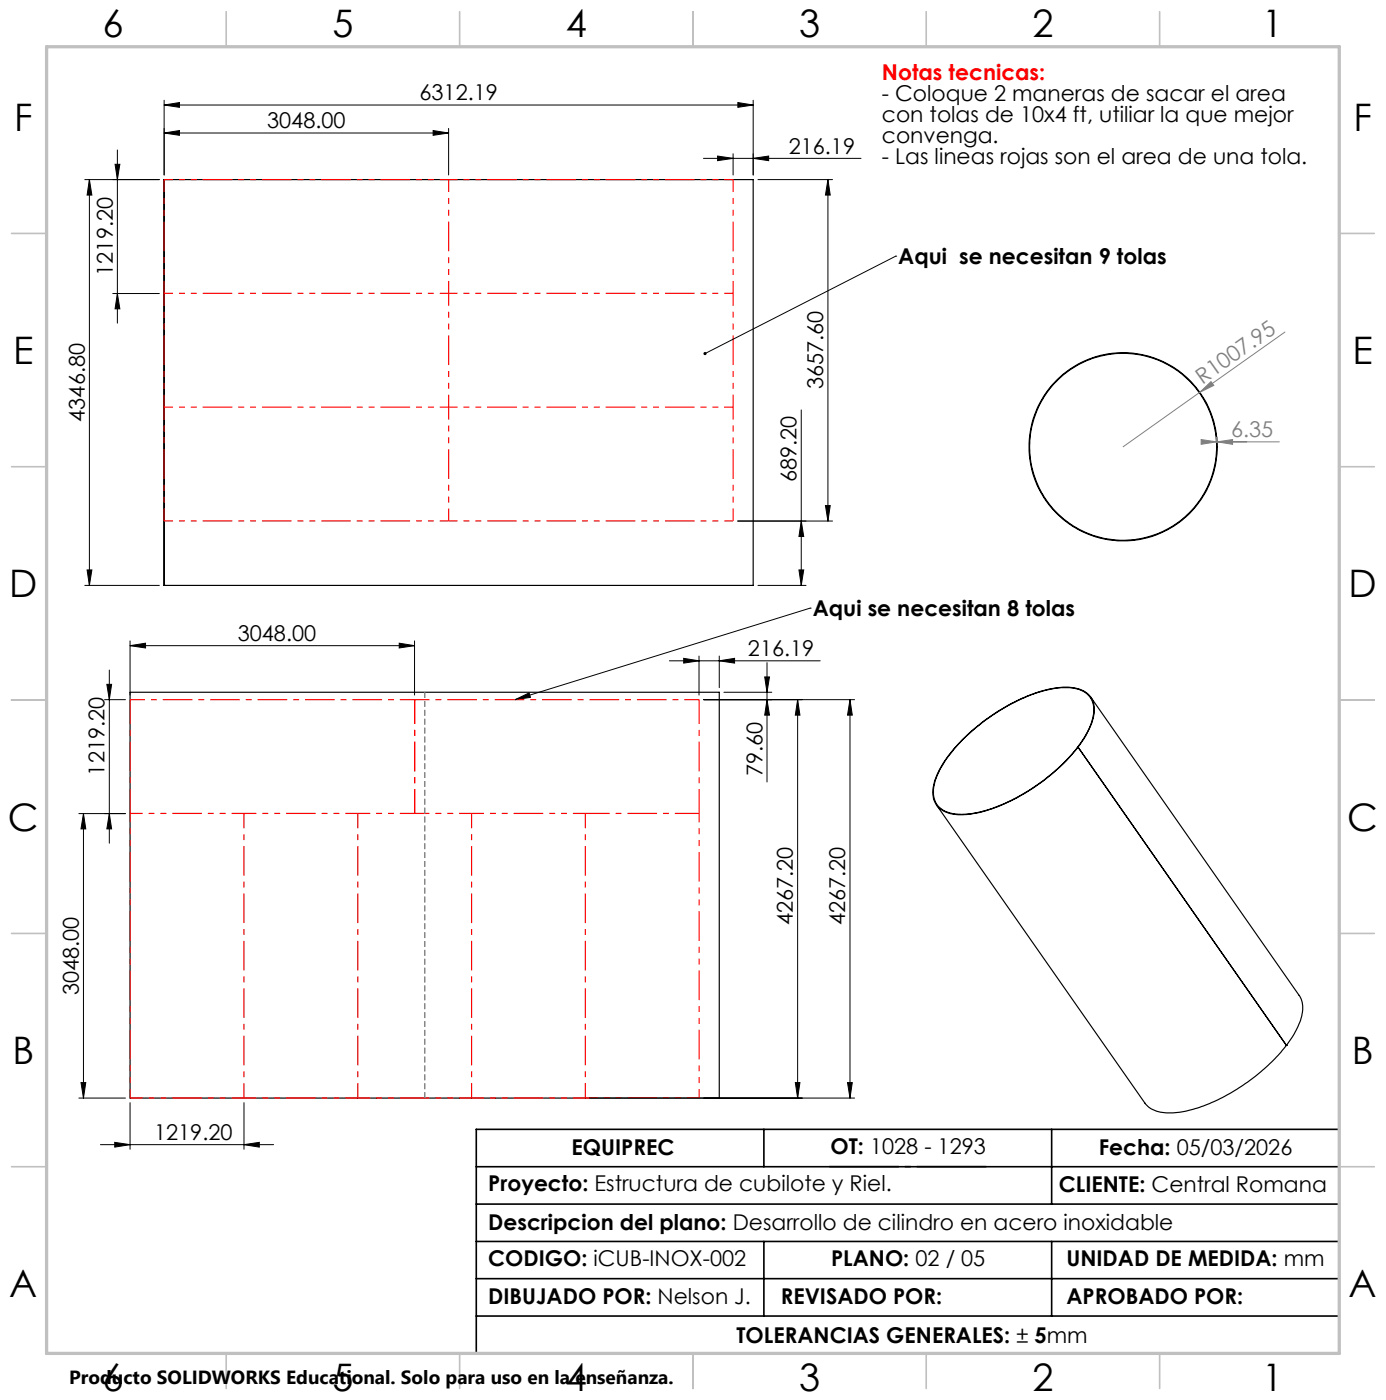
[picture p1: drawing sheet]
<svg xmlns="http://www.w3.org/2000/svg" width="297mm" height="300mm" viewBox="0 0 297 300" stroke-linecap="round" stroke-linejoin="round" font-family="sans-serif">
<g fill="none" stroke="#000" stroke-width=".25">
<path d="M35.2 38.5h.1M35.2 38.5h126.2v86.9h-126.2M35.2 38.5v86.9M260.7 95.7h.1M35.2 125.4h.1M27.9 148.3h126.2v87h-126.2zM206 158.7a40.9 40.9 0 0 1 19.2-11.1 9.7 9.7 0 0 1 7.7 .9 5 5 0 0 1 1.2 5.8 25.7 25.7 0 0 1-8.6 11.4 37.2 37.2 0 0 1-17.7 8.8 8.3 8.3 0 0 1-6.6-1.4 5.5 5.5 0 0 1-.8-6 23.8 23.8 0 0 1 5.6-8.4zM233.7 149.4l44.7 63.9a6.6 6.6 0 0 1-.2 6.5l-1.3 2.4-1.2 1.8M200.7 172.5l44.6 63.9a6.6 6.6 0 0 0 6.1 2.1 33.5 33.5 0 0 0 16.7-7.2 40.6 40.6 0 0 0 7.6-7.3M230.9 160.1a13.5 13.5 0 0 0 3.5-8.4 4.7 4.7 0 0 0-4.9-4.3 24 24 0 0 0-12.6 3.3 39.1 39.1 0 0 0-15.4 14 8.7 8.7 0 0 0-1.2 6.7 5.1 5.1 0 0 0 5.1 3.1 27.2 27.2 0 0 0 14.1-4.5 42.5 42.5 0 0 0 11.5-9.9M230.9 160.1h.1M231 160.1l44.7 63.9"/>
<path d="M275.7 224h.1"/>
<circle cx="240.7" cy="95.7" r="20.2"/>
<circle cx="240.7" cy="95.7" r="20"/>
</g>
<g fill="none" stroke="#000" stroke-width=".21">
<path d="M18.2 38.5h15.9M19.2 38.5l.5 3.3h-1zM19.2 38.5v86.9M24.7 35.2h1l-.5 3.3zM25.2 32.1v37.1M35.2 22.5l3.3-.5v1zM35.2 28.5l3.3-.5v1zM35.2 21.5v16M35.2 22.5h126.2M35.2 28.5h60.9M92.8 28l3.3 .5-3.3 .5zM96.1 27.5v10"/>
<path d="M150.7 33.9h33.8M153.8 33.4l3.3 .5-3.3 .5zM157.1 32.9v4.6M158.1 22l3.3 .5-3.3 .5zM161.4 33.9l3.3-.5v1zM161.4 21.5v16M162.4 38.5h16M177.4 38.5l.5 3.3h-1zM177.4 38.5v73.2M191.9 54.9h.1M191.9 54.9l-40.8 20.9M24.2 62.9h9.9"/>
<path d="M25.2 62.9l.5 3.3h-1zM171.7 87.8v37.6M158.1 111.7h20.3M171.7 111.7l.5 3.3h-1zM176.9 108.3h1l-.5 3.4zM18.2 125.4h15.9M18.7 122.1h1l-.5 3.3zM27.9 138.4l3.3-.6v1.1zM27.9 137.3v11.6M27.9 138.4h60.9M85.5 137.8l3.3 .6-3.3 .5zM88.8 137.3v11.6"/>
<path d="M162.4 125.4h10.3M171.2 122.1h1l-.5 3.3zM173.6 130.3h.1M173.6 130.3l-63.2 19.6M22.4 149.9h4.5M22.9 146.6h1l-.5 3.3zM23.4 143.6v37.1M110.4 149.9l3-1.4 .3 .9zM143.4 141.6h32.4M146.5 141.1l3.3 .5-3.3 .5zM149.8 140.6v8.3M150.8 149.9h32.3"/>
<path d="M154.1 141.6l3.3-.5v1zM154.1 140.6v6.8M155.1 148.3h10.3M163.9 145.1h1l-.5 3.2zM164.4 149.9l.5 3.3h-1zM164.4 142v25.6M170.9 149.9l.5 3.3h-1zM170.9 149.9v85.4M182.1 149.9l.5 3.3h-1zM182.1 149.9v85.4M16.9 174.3h10M17.9 174.3l.5 3.3h-1z"/>
<path d="M17.9 174.3v61M23.4 174.3l.5 3.3h-1zM16.9 235.3h10M17.4 232h1l-.5 3.3zM27.9 236.3v10M52.3 236.3v10M126.4 235.3h56.7M170.4 232h1l-.5 3.3zM181.6 232h1l-.5 3.3zM21.5 245.3h37.1M24.6 244.8l3.3 .5-3.3 .5zM52.3 245.3l3.3-.5v1z"/>
</g>
<path d="M275.3 71.2l-18.2 12.9M257.1 84.1l2.4-2.3 .6 .8zM257.1 84.1l-16.4 11.6M257.4 94.2l3.3 .5-3.3 .5zM260.7 93.7v1.1M260.7 94.7h13.4M260.8 94.7l3.3-.5v1zM260.8 93.7v1.1" fill="none" stroke="#808080" stroke-width=".21"/>
<path d="M177.7 250h33.7" fill="none" stroke="#000" stroke-width=".35" stroke-dasharray="15.2 1.3 1.3 1.3" stroke-dashoffset=".3" stroke-linecap="butt"/>
<path d="M27.9 174.3v-24.4M88.9 174.3v-24.4M125.4 174.3h24.4M149.8 174.3v-24.4" fill="none" stroke="#f00" stroke-width=".25" stroke-dasharray="6.3 1.3 1.3 1.3" stroke-dashoffset="1.1" stroke-linecap="butt"/>
<path d="M27.9 149.9h61M88.9 149.9h60.9M52.3 235.3v-61M76.7 235.3v-61M101.1 235.3v-61M125.4 235.3v-61" fill="none" stroke="#f00" stroke-width=".25" stroke-dasharray="6.3 1.3 1.3 1.3" stroke-dashoffset="3.2" stroke-linecap="butt"/>
<path d="M35.2 38.5h60.9M96.1 38.5h61M35.2 62.9h60.9M96.1 62.9h61M35.2 87.2h60.9M96.1 87.2h61M35.2 111.6h60.9M96.1 111.6h61M27.9 235.3v-61M149.8 235.3v-61" fill="none" stroke="#f00" stroke-width=".25" stroke-dasharray="6.3 1.3 1.3 1.3 1.3 1.3" stroke-dashoffset="4.4" stroke-linecap="butt"/>
<g fill="none" stroke="#f00" stroke-width=".25" stroke-dasharray="6.3 1.3 1.3 1.3 1.3 1.3" stroke-dashoffset="3.7" stroke-linecap="butt">
<path d="M35.2 38.5v24.4M96.1 38.5v24.4M157.1 38.5v24.4M35.2 62.9v24.3M96.1 62.9v24.3M157.1 62.9v24.3M35.2 87.2v24.4M96.1 87.2v24.4M157.1 87.2v24.4M27.9 174.3h24.4M52.3 174.3h24.4M76.7 174.3h24.4"/>
<path d="M101.1 174.3h24.3M27.9 235.3h24.4M52.3 235.3h24.4M76.7 235.3h24.4M101.1 235.3h24.3M125.4 235.3h24.4"/>
</g>
<path d="M91 235.3v-87" fill="none" stroke="#808080" stroke-width=".21" stroke-dasharray="1.3 .6" stroke-linecap="butt"/>
<path d="M102.1 250h184.9M102.1 258h184.9M163.7 242v8M225.4 242v16M287 242h-184.9v48M102.1 266h184.9M102.1 274h184.9M163.7 266v16M225.4 266v16M102.1 282h184.9" fill="none" stroke="#000" stroke-width=".35"/>
<g fill="none" stroke="#c0c0c0" stroke-width=".35">
<path d="M48.5 2.5v7.5M98.5 2.5v7.5M148.5 2.5v7.5M198.5 2.5v7.5M248.5 2.5v7.5M2.5 50h7.5M287 50h7.5M2.5 100h7.5M287 100h7.5M2.5 150h7.5M287 150h7.5M2.5 200h7.5"/>
<path d="M287 200h7.5M2.5 250h7.5M287 250h7.5M48.5 290v7.5M98.5 290v7.5M148.5 290v7.5M198.5 290v7.5M248.5 290v7.5"/>
</g>
<path d="M10 10h277v280h-277z" fill="none" stroke="#c0c0c0" stroke-width=".7"/>
<g fill="#000">
<path d="M150.9 75.5a.34 .34 0 0 1 .5 .1 .34 .34 0 0 1-.1 .4 .34 .34 0 0 1-.5-.1l.3-.1-.3 .1z"/>
<path d="M19.2 38.5l.5 3.3h-1zM18.7 122.1h1l-.5 3.3z"/>
<path d="M158.1 22l3.3 .5-3.3 .5zM35.2 22.5l3.3-.5v1z"/>
</g>
<g fill="#808080">
<path d="M257.1 84.1l2.4-2.3 .6 .8z"/>
<path d="M260.8 94.7l3.3-.5v1zM257.4 94.2l3.3 .5-3.3 .5z"/>
</g>
<g fill="#000">
<path d="M110.4 149.9l3-1.4 .3 .9z"/>
<path d="M24.7 35.2h1l-.5 3.3zM25.2 62.9l.5 3.3h-1z"/>
<path d="M35.2 28.5l3.3-.5v1zM92.8 28l3.3 .5-3.3 .5z"/>
<path d="M153.8 33.4l3.3 .5-3.3 .5zM161.4 33.9l3.3-.5v1z"/>
<path d="M177.4 38.5l.5 3.3h-1zM176.9 108.3h1l-.5 3.4z"/>
<path d="M171.7 111.7l.5 3.3h-1zM171.2 122.1h1l-.5 3.3z"/>
<path d="M27.9 138.4l3.3-.6v1.1zM85.5 137.8l3.3 .6-3.3 .5z"/>
<path d="M146.5 141.1l3.3 .5-3.3 .5zM154.1 141.6l3.3-.5v1z"/>
<path d="M163.9 145.1h1l-.5 3.2zM164.4 149.9l.5 3.3h-1zM170.9 149.9l.5 3.3h-1zM170.4 232h1l-.5 3.3zM182.1 149.9l.5 3.3h-1zM181.6 232h1l-.5 3.3z"/>
<path d="M23.4 174.3l.5 3.3h-1zM22.9 146.6h1l-.5 3.3z"/>
<path d="M17.4 232h1l-.5 3.3zM17.9 174.3l.5 3.3h-1z"/>
<path d="M24.6 244.8l3.3 .5-3.3 .5zM52.3 245.3l3.3-.5v1z"/>
</g>
<g font-size="8.1">
<text x="22" y="8">6</text>
<text x="71.2" y="8">5</text>
<text x="121.2" y="8">4</text>
<text x="171.2" y="8">3</text>
<text x="221.2" y="8">2</text>
<text x="270.5" y="8">1</text>
<text x="3" y="28">F</text>
<text x="290" y="28">F</text>
<text x="2.8" y="78">E</text>
<text x="289.8" y="78">E</text>
<text x="2" y="128">D</text>
<text x="289" y="128">D</text>
<text x="1.7" y="178">C</text>
<text x="288.7" y="178">C</text>
<text x="2.7" y="228">B</text>
<text x="289.7" y="228">B</text>
<text x="2" y="278">A</text>
<text x="289" y="278">A</text>
<text x="22" y="298">6</text>
<text x="71.2" y="298">5</text>
<text x="121.2" y="298">4</text>
<text x="171.2" y="298">3</text>
<text x="221.2" y="298">2</text>
<text x="270.5" y="298">1</text>
</g>
<text font-size="4.7" fill="#f00" x="189" y="17.1">Notas tecnicas:</text>
<g font-size="4.7">
<text x="89.9" y="21.5">6312.19</text>
<text x="189" y="21.6">- Coloque 2 maneras de sacar el area</text>
<text x="57.3" y="27.5">3048.00</text>
<text x="189" y="26.2">con tolas de 10x4 ft, utiliar la que mejor</text>
<text x="169" y="32.9">216.19</text>
<text x="189" y="30.7">convenga.</text>
<text x="189" y="35.2">- Las lineas rojas son el area de una tola.</text>
<text x="24.2" y="59.1" transform="rotate(-90 24.2 59.1)">1219.20</text>
<text x="192.5" y="56.6">Aqui se necesitan 9 tolas</text>
<text x="176.4" y="83.5" transform="rotate(-90 176.4 83.5)">3657.60</text>
<text x="18.2" y="90.4" transform="rotate(-90 18.2 90.4)">4346.80</text>
<text x="170.7" y="103.4" transform="rotate(-90 170.7 103.4)">689.20</text>
<text x="51" y="137.3">3048.00</text>
<text x="174.2" y="132">Aqui se necesitan 8 tolas</text>
<text x="160.3" y="140.6">216.19</text>
<text x="22.4" y="166.2" transform="rotate(-90 22.4 166.2)">1219.20</text>
<text x="163.4" y="166.2" transform="rotate(-90 163.4 166.2)">79.60</text>
<text x="169.9" y="198.3" transform="rotate(-90 169.9 198.3)">4267.20</text>
<text x="181.1" y="198.3" transform="rotate(-90 181.1 198.3)">4267.20</text>
<text x="16.9" y="213.2" transform="rotate(-90 16.9 213.2)">3048.00</text>
<text x="33" y="244.3">1219.20</text>
<text x="122.5" y="247.5">EQUIPREC</text>
<text x="178" y="247.4">OT: 1028 - 1293</text>
<text x="235.5" y="247.5">Fecha: 05/03/2026</text>
<text x="104.6" y="255.2">Proyecto: Estructura de cubilote y Riel.</text>
<text x="226.9" y="255.5">CLIENTE: Central Romana</text>
<text x="104.6" y="263.6">Descripcion del plano: Desarrollo de cilindro en acero inoxidable</text>
<text x="104.6" y="271.3">CODIGO: iCUB-INOX-002</text>
<text x="178.1" y="271.3">PLANO: 02 / 05</text>
<text x="228.5" y="271.3">UNIDAD DE MEDIDA: mm</text>
<text x="104.6" y="279.5">DIBUJADO POR: Nelson J.</text>
<text x="167.3" y="279.5">REVISADO POR:</text>
<text x="228.5" y="279.5">APROBADO POR:</text>
<text x="157.8" y="287.9">TOLERANCIAS GENERALES: ± 5mm</text>
</g>
<g font-size="4.7" fill="#808080">
<text x="257.7" y="82.4" transform="rotate(-35 257.7 82.4)">R1007.95</text>
<text x="263.8" y="93.7">6.35</text>
</g>
<text font-size="4.1" x="14.9" y="296.6">Producto SOLIDWORKS Educational. Solo para uso en la enseñanza.</text>
</svg>
